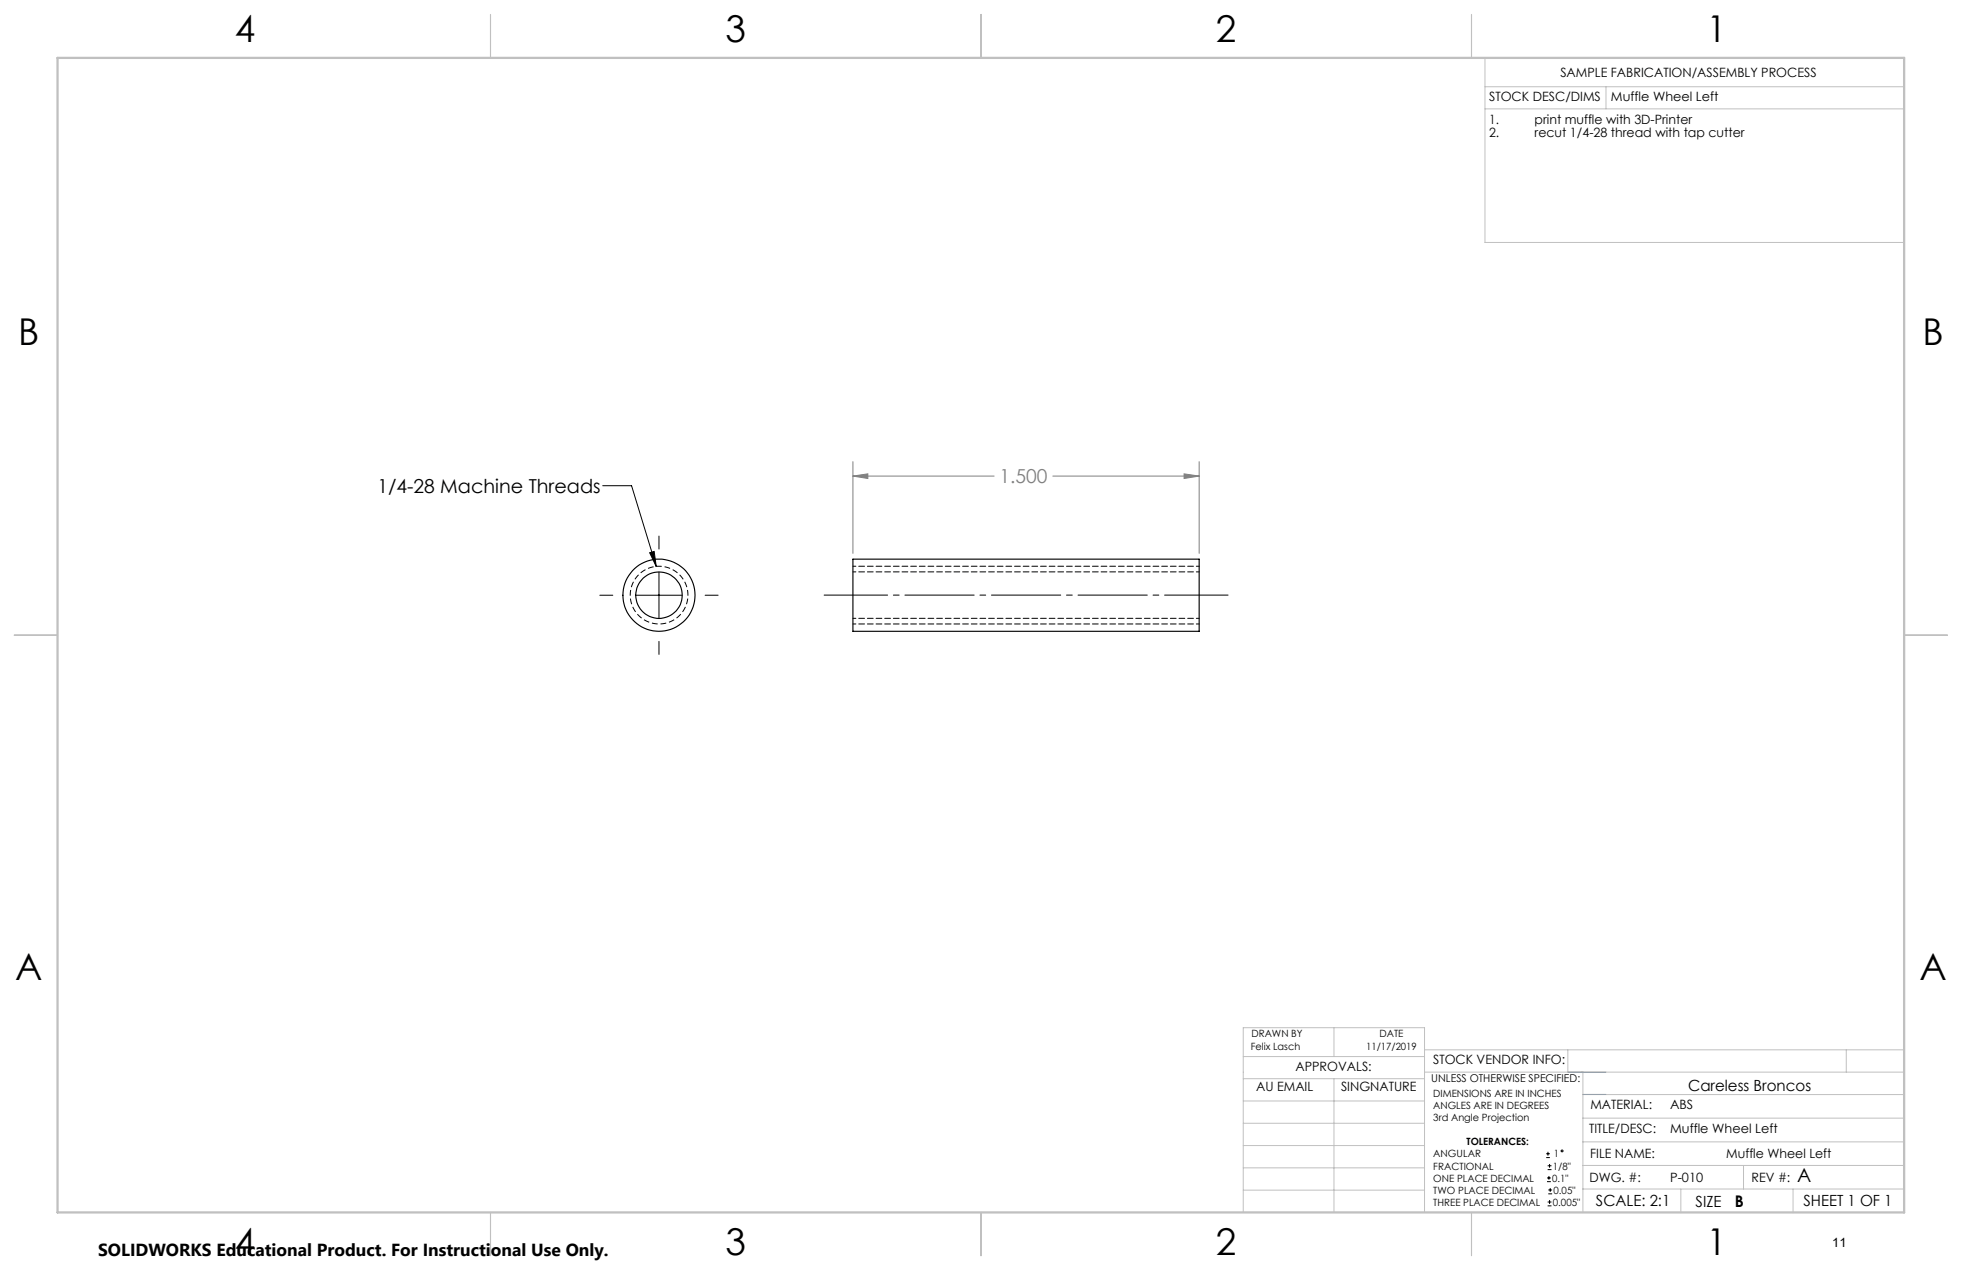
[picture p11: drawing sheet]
<svg xmlns="http://www.w3.org/2000/svg" width="432mm" height="279mm" viewBox="0 0 432 279" stroke-linecap="round" stroke-linejoin="round" font-family="sans-serif">
<g fill="none" stroke="#000" stroke-width=".22">
<path d="M132.6 106.9h6.4l5.4 17.7M145 117.9v2.9M132 131h2.9M139.9 131h10.2M143 121.6l1-.3 .4 3.3zM145 125.9v10.1M155.2 131h2.8M145 141.1v2.9M340.3 254.7h.8M340.3 253.8h.8M340.5 260h.8M340.5 259.2h.8"/>
<path d="M340.6 257.3h.9M340.6 256.5h.9M340.7 253.4v.8M340.9 258.7v.8M341 256.1v.8M340.6 265.3h.9M340.6 264.4h.9M340.7 262.6h.9M340.7 261.8h.9M341 264v.9M341.2 261.4v.8"/>
<circle cx="343.8" cy="253.2" r=".2"/>
</g>
<path d="M187.7 104.7l3.3-.5v1.1zM187.7 101.6v20.1M187.7 104.7h31.1M231.7 104.7h32.2M260.6 104.2l3.3 .5-3.3 .6zM263.9 101.6v20.1" fill="none" stroke="#808080" stroke-width=".22"/>
<path d="M145.1 124.6a6.4 6.4 0 0 1 5.5 9.4 6.4 6.4 0 0 1-10.9 .3 6.4 6.4 0 0 1 5-9.7h.4" fill="none" stroke="#000" stroke-width=".22" stroke-dasharray="1.3 .6" stroke-dashoffset=".7" stroke-linecap="butt"/>
<path d="M270.3 130.9h-88.9" fill="none" stroke="#000" stroke-width=".22" stroke-dasharray="15.2 1.3 1.3 1.3" stroke-dashoffset="1.3"/>
<g fill="none" stroke="#c0c0c0" stroke-width=".22">
<path d="M326.8 19.1h92.3M326.8 12.7v40.6h92.3M353.4 19.1v4.9M326.8 24h92.3M273.6 232.4h39.9M273.6 237.3h39.9M293.6 226.1v6.3M293.6 237.3v29.4M313.5 235.9h105.6M313.5 231h105.6M345.1 231v4.9M348.4 235.9v30.9"/>
<path d="M406.3 231v4.9M273.6 242.2h39.9M273.6 247.1h39.9M273.6 252h39.9M273.6 256.9h39.9M348.4 246h70.7M348.4 256.4h70.7M348.4 251.2h70.7M348.4 240.8h70.7M383.7 256.4v5.2M273.6 261.8h39.9M313.5 266.7v-40.6h-39.9v40.6h74.4"/>
<path d="M348.4 261.6h70.7M369.9 261.6v5.2M394.6 261.6v5.2"/>
</g>
<path d="M108 3.2v9.5M215.9 3.2v9.5M323.8 3.2v9.5M3.1 139.7h9.6M419.1 139.7h9.5M108 266.7v9.6M215.9 266.7v9.6M323.8 266.7v9.6" fill="none" stroke="#c0c0c0" stroke-width=".25"/>
<path d="M12.7 12.7h406.4v254h-406.4z" fill="none" stroke="#c0c0c0" stroke-width=".5"/>
<path d="M345.1 235.9h8.3M348.4 240.8h5" fill="none" stroke="#53a9ff" stroke-width=".22"/>
<path d="M187.7 124.6h76.2M187.7 137.3h76.2" fill="none" stroke="#000" stroke-width=".22" stroke-dasharray="1.3 .6" stroke-dashoffset=".6"/>
<path d="M260.6 104.2l3.3 .5-3.3 .6zM187.7 104.7l3.3-.5v1.1z" fill="#808080"/>
<path d="M143 121.6l1-.3 .4 3.3z" fill="#000"/>
<g fill="none" stroke="#000" stroke-width=".25">
<path d="M187.7 123h76.2v15.9h-76.2z"/>
<circle cx="145" cy="130.9" r="7.9"/>
<circle cx="145" cy="130.9" r="5.1"/>
</g>
<path d="M187.7 136h76.2M263.9 125.8h-76.2" fill="none" stroke="#000" stroke-width=".22" stroke-dasharray="1.3 .6" stroke-dashoffset=".6"/>
<g font-size="8.1">
<text x="51.7" y="9.3">4</text>
<text x="159.7" y="9.3">3</text>
<text x="267.6" y="9.3">2</text>
<text x="375.6" y="9.3">1</text>
<text x="4" y="76">B</text>
<text x="423.1" y="76">B</text>
<text x="3.3" y="215.7">A</text>
<text x="422.4" y="215.7">A</text>
<text x="51.7" y="276">4</text>
<text x="159.7" y="276">3</text>
<text x="267.6" y="276">2</text>
<text x="375.6" y="276">1</text>
</g>
<text font-size="4.2" fill="#808080" x="220" y="106.3">1.500</text>
<g font-size="4.2">
<text x="83.1" y="108.5">1/4-28 Machine Threads</text>
<text x="395.5" y="260">A</text>
</g>
<text font-size="3.8" x="21.6" y="276.3">SOLIDWORKS Educational Product. For Instructional Use Only.</text>
<text font-size="3.5" x="381.8" y="265.6">B</text>
<g font-size="3.4">
<text x="371.5" y="240.1">Careless Broncos</text>
<text x="351.2" y="265.2">SCALE: 2:1</text>
<text x="373.2" y="265.6">SIZE</text>
<text x="396.9" y="265.2">SHEET 1 OF 1</text>
</g>
<g font-size="2.8">
<text x="343.4" y="16.9">SAMPLE FABRICATION/ASSEMBLY PROCESS</text>
<text x="327.7" y="22.3">STOCK DESC/DIMS</text>
<text x="354.5" y="22.2">Muffle Wheel Left</text>
<text x="327.7" y="27.3">1.</text>
<text x="337.7" y="27.3">print muffle with 3D-Printer</text>
<text x="327.7" y="30.1">2.</text>
<text x="337.7" y="30.1">recut 1/4-28 thread with tap cutter</text>
<text x="285.1" y="235.7">APPROVALS:</text>
<text x="315.4" y="234.1">STOCK VENDOR INFO:</text>
<text x="276.5" y="240.1">AU EMAIL</text>
<text x="295.1" y="240.1">SINGNATURE</text>
<text x="350" y="244.1">MATERIAL:</text>
<text x="367.6" y="244.1">ABS</text>
<text x="349.7" y="249.2">TITLE/DESC:</text>
<text x="367.6" y="249.2">Muffle Wheel Left</text>
<text x="350" y="254.7">FILE NAME:</text>
<text x="379.9" y="254.8">Muffle Wheel Left</text>
<text x="349.8" y="260">DWG. #:</text>
<text x="367.6" y="260">P-010</text>
<text x="385.5" y="260">REV #:</text>
<text x="403.3" y="274.3">11</text>
</g>
<text font-size="2.4" x="315" y="238.1">UNLESS OTHERWISE SPECIFIED:</text>
<g font-size="2.2">
<text x="275.3" y="231.1">Felix Lasch</text>
<text x="275.4" y="228.2">DRAWN BY</text>
<text x="300.7" y="231.1">11/17/2019</text>
<text x="303.6" y="228.2">DATE</text>
<text x="315.4" y="241.4">DIMENSIONS ARE IN INCHES</text>
<text x="315.4" y="244">ANGLES ARE IN DEGREES</text>
<text x="315.4" y="246.7">3rd Angle Projection</text>
<text x="322.8" y="252">TOLERANCES:</text>
<text x="315.4" y="254.6">ANGULAR</text>
<text x="315.4" y="257.3">FRACTIONAL</text>
<text x="341.8" y="257.3">1/8&quot;</text>
<text x="342" y="254.6">1</text>
<text x="315.4" y="262.6">TWO PLACE DECIMAL</text>
<text x="315.4" y="260">ONE PLACE DECIMAL</text>
<text x="341.6" y="260">0.1&quot;</text>
<text x="341.9" y="262.6">0.05&quot;</text>
<text x="315.4" y="265.3">THREE PLACE DECIMAL</text>
<text x="341.8" y="265.3">0.005&quot;</text>
</g>
</svg>
